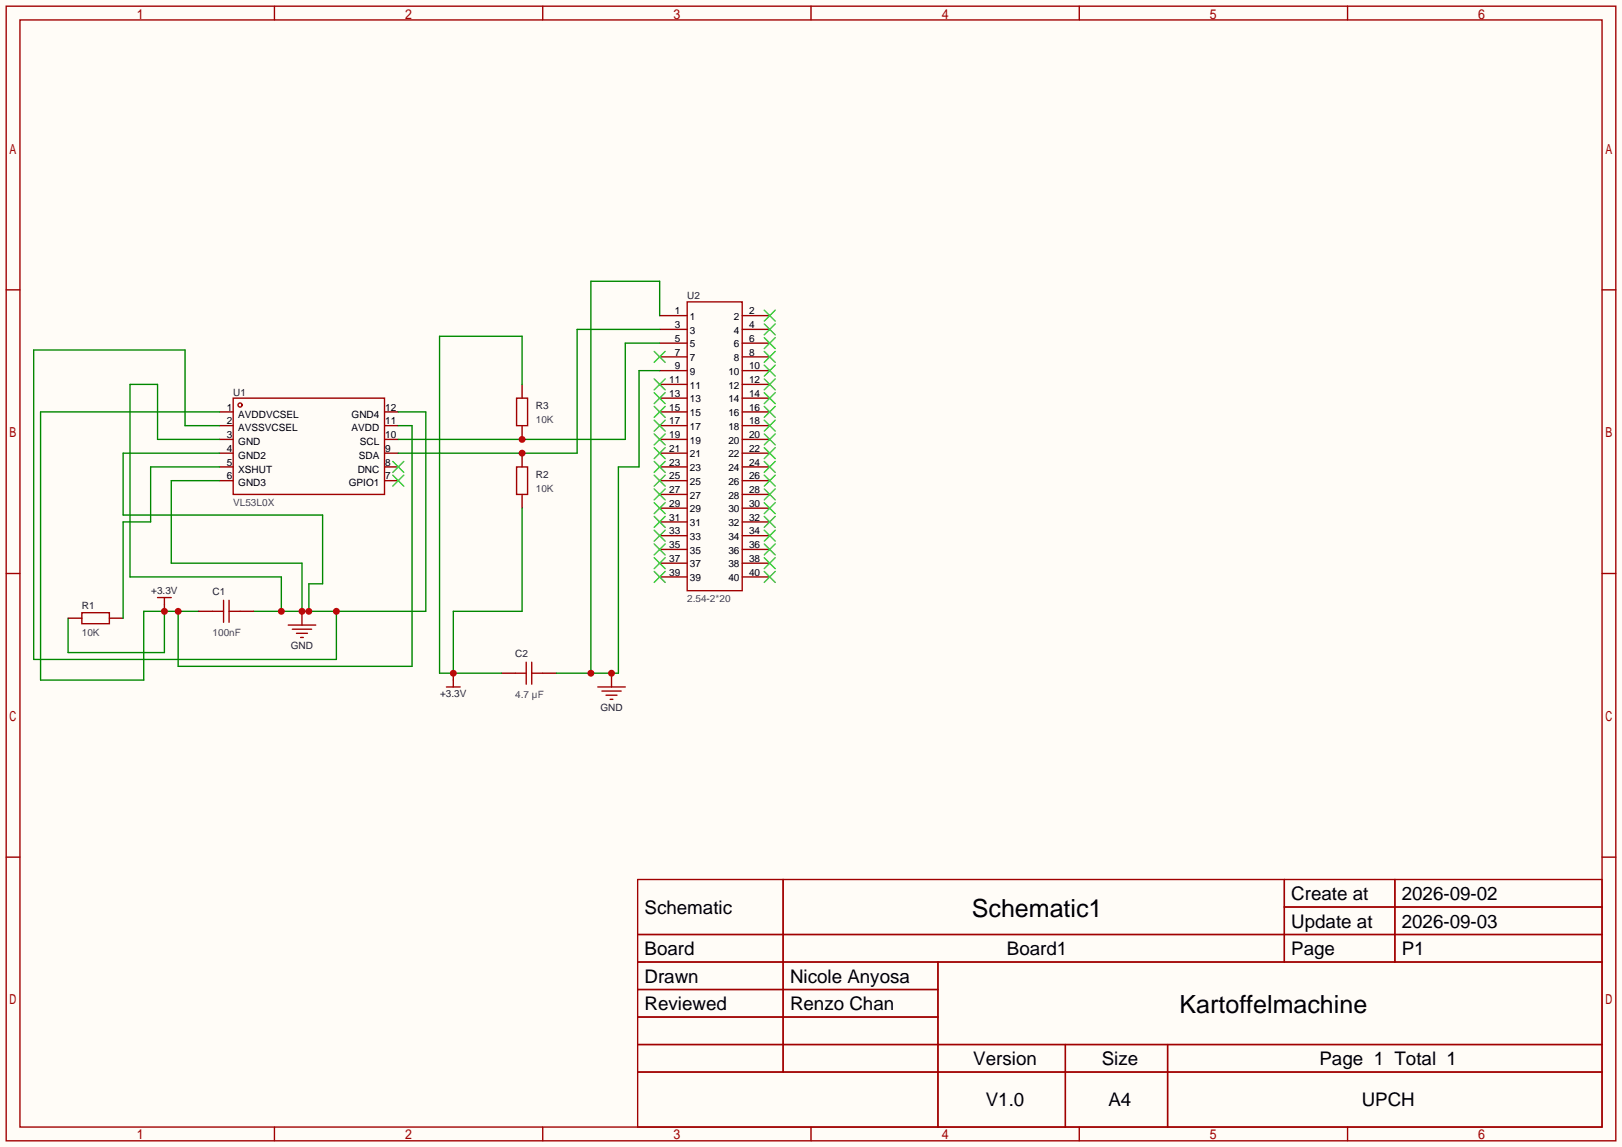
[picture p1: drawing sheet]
<svg xmlns="http://www.w3.org/2000/svg" width="299mm" height="212mm" viewBox="0 0 299 212" stroke-linecap="round" stroke-linejoin="round" font-family="sans-serif">
<path d="M0 0h299.5v211.8h-299.5z" fill="#fffcf7"/>
<g fill="none" stroke="#a10000" stroke-width=".25">
<path d="M1.1 1.1h297.2v209.6h-297.2zM3.7 3.7h292.1v204.5h-292.1zM50.7 1.1v2.6M100.2 1.1v2.6M149.7 1.1v2.6M199.3 1.1v2.6M248.8 1.1v2.6M1.1 53.5h2.6M126.9 55.8h10.1v53.3h-10.1zM295.8 53.5h2.5M43.1 73.5h27.9v17.8h-27.9zM1.1 105.9h2.6"/>
<path d="M53.2 115.4h5.1M54 116.2h3.5M54.7 117h2.1M55.5 117.7h.5M295.8 105.9h2.5M110.4 126.9h5M111.1 127.6h3.6M111.9 128.4h2M112.6 129.2h.6M1.1 158.3h2.6M295.8 158.3h2.5M117.7 162.4h178.1v45.8h-178.1z"/>
<path d="M117.7 172.6h178.1M117.7 177.7h178.1M144.6 162.4v35.6M173.2 177.7v30.5M237.1 162.4v15.3M237.1 167.5h58.7M257.5 162.4v15.3M117.7 182.8h55.5M117.7 192.9h178.1M117.7 187.8h55.5M117.7 198h178.1M196.7 192.9v15.3"/>
<path d="M215.6 192.9v15.3M50.7 208.2v2.5M100.2 208.2v2.5M149.7 208.2v2.5M199.3 208.2v2.5M248.8 208.2v2.5"/>
<circle cx="44.3" cy="74.8" r=".38"/>
</g>
<g fill="none" stroke="#870000" stroke-width=".25">
<path d="M121.8 58.3h5.1M137 58.3h5.1M40.5 76.1h2.6M40.5 78.6h2.6M71 76.1h2.5M71 78.6h2.5M121.8 76.1h5.1M121.8 78.6h5.1M121.8 73.5h5.1M121.8 71h5.1M121.8 68.5h5.1M121.8 65.9h5.1"/>
<path d="M121.8 63.4h5.1M121.8 60.8h5.1M137 76.1h5.1M137 78.6h5.1M137 73.5h5.1M137 71h5.1M137 68.5h5.1M137 65.9h5.1M137 63.4h5.1M137 60.8h5.1M40.5 81.2h2.6M40.5 83.7h2.6"/>
<path d="M40.5 86.2h2.6M40.5 88.8h2.6M71 81.2h2.5M71 83.7h2.5M71 86.2h2.5M71 88.8h2.5M121.8 81.2h5.1M121.8 83.7h5.1M121.8 86.2h5.1M121.8 88.8h5.1M121.8 98.9h5.1M121.8 96.4h5.1"/>
<path d="M121.8 93.9h5.1M121.8 91.3h5.1M137 81.2h5.1M137 83.7h5.1M137 86.2h5.1M137 88.8h5.1M137 98.9h5.1M137 96.4h5.1M137 93.9h5.1M137 91.3h5.1M55.8 112.9v2.5M121.8 106.6h5.1"/>
<path d="M121.8 104h5.1M121.8 101.5h5.1M137 106.6h5.1M137 104h5.1M137 101.5h5.1M112.9 124.3v2.6"/>
</g>
<g fill="none" stroke="#3c3" stroke-width=".25">
<path d="M141.1 59.8l2 2M141.1 57.3l2 2M143.1 59.8l-2 2M143.1 57.3l-2 2M120.8 77.6l2 2M120.8 75.1l2 2M120.8 72.5l2 2M120.8 70l2 2M120.8 64.9l2 2M122.8 77.6l-2 2M122.8 75.1l-2 2M122.8 72.5l-2 2"/>
<path d="M122.8 70l-2 2M122.8 64.9l-2 2M141.1 77.6l2 2M141.1 75.1l2 2M141.1 72.5l2 2M141.1 70l2 2M141.1 67.4l2 2.1M141.1 64.9l2 2M141.1 62.4l2 2M143.1 77.6l-2 2M143.1 75.1l-2 2M143.1 72.5l-2 2"/>
<path d="M143.1 70l-2 2M143.1 67.4l-2 2.1M143.1 64.9l-2 2M143.1 62.4l-2 2M72.5 87.8l2 2M72.5 85.2l2 2M74.5 87.8l-2 2M74.5 85.2l-2 2M120.8 97.9l2 2M120.8 95.4l2 2M120.8 92.8l2 2.1M120.8 90.3l2 2"/>
<path d="M120.8 87.8l2 2M120.8 85.2l2 2M120.8 82.7l2 2M120.8 80.1l2 2.1M122.8 97.9l-2 2M122.8 95.4l-2 2M122.8 92.8l-2 2.1M122.8 90.3l-2 2M122.8 87.8l-2 2M122.8 85.2l-2 2M122.8 82.7l-2 2M122.8 80.1l-2 2.1"/>
<path d="M141.1 97.9l2 2M141.1 95.4l2 2M141.1 92.8l2 2.1M141.1 90.3l2 2M141.1 87.8l2 2M141.1 85.2l2 2M141.1 82.7l2 2M141.1 80.1l2 2.1M143.1 85.2l-2 2M143.1 82.7l-2 2M143.1 97.9l-2 2M143.1 95.4l-2 2"/>
<path d="M143.1 92.8l-2 2.1M143.1 90.3l-2 2M143.1 87.8l-2 2M143.1 80.1l-2 2.1M120.8 105.5l2 2.1M120.8 103l2 2M120.8 100.5l2 2M122.8 105.5l-2 2.1M122.8 103l-2 2M122.8 100.5l-2 2M141.1 105.5l2 2.1M141.1 103l2 2"/>
<path d="M141.1 100.5l2 2M143.1 105.5l-2 2.1M143.1 103l-2 2M143.1 100.5l-2 2"/>
</g>
<path d="M40.5 78.6h-6.3v-14h-28v57.2h55.9v-8.9M73.5 76.1h5.1v36.8h-31.7M40.5 81.2h-11.4v-10.2h-5.1v35.6h27.9v6.3M40.5 83.7h-17.8v11.4h36.9v12.7h-2.6v5.1M40.5 88.8h-8.9v15.2h24.2v8.9" fill="none" stroke="#008700" stroke-width=".25"/>
<g fill="#c00">
<circle cx="55.8" cy="112.9" r=".63"/>
<circle cx="51.9" cy="112.9" r=".63"/>
<circle cx="57" cy="112.9" r=".63"/>
<circle cx="62.1" cy="112.9" r=".63"/>
</g>
<path d="M30.4 111.6v1.3M83.7 124.3v1.3" fill="none" stroke="#870000" stroke-width=".25"/>
<path d="M29.1 110.4h2.5M30.4 110.4v1.2M82.4 126.9h2.6M83.7 125.6v1.3" fill="none" stroke="#a10000" stroke-width=".25"/>
<path d="M40.5 76.1h-33v49.5h19v-12.7h10.2M73.5 78.6h2.6v44.5h-43.2v-10.2M30.4 112.9v7.6h-17.8v-6.3" fill="none" stroke="#008700" stroke-width=".25"/>
<g fill="#c00">
<circle cx="30.4" cy="112.9" r=".63"/>
<circle cx="32.9" cy="112.9" r=".63"/>
</g>
<path d="M95.4 73.5h2v5.1h-2zM95.4 86.2h2v5.1h-2zM15.1 113.2h5.1v2h-5.1z" fill="none" stroke="#a10000" stroke-width=".25"/>
<path d="M96.4 71v2.5M96.4 78.6v2.6M96.4 83.7v2.5M96.4 91.3v2.6M12.6 114.2h2.5M20.2 114.2h2.5" fill="none" stroke="#870000" stroke-width=".25"/>
<path d="M121.8 60.8h-15.2v22.9h-33.1M40.5 86.2h-12.7v10.2h-5.1v17.8" fill="none" stroke="#008700" stroke-width=".25"/>
<circle cx="96.4" cy="83.7" r=".63" fill="#c00"/>
<path d="M121.8 63.4h-6.4v17.8h-41.9" fill="none" stroke="#008700" stroke-width=".25"/>
<circle cx="96.4" cy="81.2" r=".63" fill="#c00"/>
<path d="M36.7 112.9h2.5M44.3 112.9h2.6M92.6 124.3h2.5M100.2 124.3h2.5" fill="none" stroke="#870000" stroke-width=".25"/>
<path d="M39.2 112.9h2.1M41.3 110.9v4M42.3 110.9v4M42.3 112.9h2M95.1 124.3h2.1M97.2 122.3v4.1M98.2 122.3v4.1M98.2 124.3h2" fill="none" stroke="#a10000" stroke-width=".25"/>
<path d="M96.4 71v-8.9h-15.2v62.2h11.4M96.4 93.9v19h-12.7v11.4" fill="none" stroke="#008700" stroke-width=".25"/>
<circle cx="83.7" cy="124.3" r=".63" fill="#c00"/>
<path d="M121.8 58.3v-6.4h-12.7v72.4M121.8 68.5h-3.8v17.7h-3.8v38.1h-11.5" fill="none" stroke="#008700" stroke-width=".25"/>
<g fill="#c00">
<circle cx="109.1" cy="124.3" r=".63"/>
<circle cx="112.9" cy="124.3" r=".63"/>
</g>
<g font-size="4.6">
<text x="179.4" y="169.4">Schematic1</text>
<text x="217.8" y="187.1">Kartoffelmachine</text>
</g>
<g font-size="3.5">
<text x="238.4" y="166.2">Create at</text>
<text x="258.8" y="166.2">2026-09-02</text>
<text x="119" y="168.8">Schematic</text>
<text x="238.4" y="171.3">Update at</text>
<text x="258.8" y="171.3">2026-09-03</text>
<text x="119" y="176.4">Board</text>
<text x="185.9" y="176.4">Board1</text>
<text x="238.4" y="176.4">Page</text>
<text x="258.8" y="176.4">P1</text>
<text x="119" y="181.5">Drawn</text>
<text x="145.9" y="181.5">Nicole Anyosa</text>
<text x="119" y="186.6">Reviewed</text>
<text x="145.9" y="186.6">Renzo Chan</text>
<text x="179.7" y="196.7">Version</text>
<text x="203.4" y="196.7">Size</text>
<text x="243.6" y="196.7">Page 1 Total 1</text>
<text x="182" y="204.3">V1.0</text>
<text x="204.7" y="204.3">A4</text>
<text x="251.4" y="204.3">UPCH</text>
</g>
<g font-size="1.8">
<text x="124.6" y="58.1">1</text>
<text x="127.4" y="59.1">1</text>
<text x="135.5" y="59.1">2</text>
<text x="138.3" y="58.1">2</text>
<text x="124.6" y="65.7">7</text>
<text x="124.6" y="63.1">5</text>
<text x="124.6" y="60.6">3</text>
<text x="127.4" y="64.2">5</text>
<text x="127.4" y="61.6">3</text>
<text x="135.5" y="64.2">6</text>
<text x="135.5" y="61.6">4</text>
<text x="138.3" y="65.7">8</text>
<text x="138.3" y="63.1">6</text>
<text x="138.3" y="60.6">4</text>
<text x="123.5" y="70.8">11</text>
<text x="124.6" y="68.2">9</text>
<text x="127.4" y="71.8">11</text>
<text x="127.4" y="69.2">9</text>
<text x="127.4" y="66.7">7</text>
<text x="134.5" y="71.8">12</text>
<text x="134.5" y="69.2">10</text>
<text x="135.5" y="66.7">8</text>
<text x="138.3" y="70.8">12</text>
<text x="138.3" y="68.2">10</text>
<text x="41.9" y="75.8">1</text>
<text x="44" y="77.1">AVDDVCSEL</text>
<text x="64.9" y="77.1">GND4</text>
<text x="71.1" y="75.8">12</text>
<text x="123.5" y="75.8">15</text>
<text x="123.5" y="73.3">13</text>
<text x="127.4" y="76.9">15</text>
<text x="127.4" y="74.3">13</text>
<text x="134.5" y="76.9">16</text>
<text x="134.5" y="74.3">14</text>
<text x="138.3" y="75.8">16</text>
<text x="138.3" y="73.3">14</text>
<text x="41.9" y="78.4">2</text>
<text x="41.9" y="80.9">3</text>
<text x="41.9" y="83.5">4</text>
<text x="44" y="79.7">AVSSVCSEL</text>
<text x="44" y="82.2">GND</text>
<text x="64.9" y="79.7">AVDD</text>
<text x="66.5" y="82.2">SCL</text>
<text x="71.1" y="83.5">9</text>
<text x="71.1" y="80.9">10</text>
<text x="71.1" y="78.4">11</text>
<text x="123.5" y="83.5">21</text>
<text x="123.5" y="80.9">19</text>
<text x="123.5" y="78.4">17</text>
<text x="127.4" y="81.9">19</text>
<text x="127.4" y="79.4">17</text>
<text x="134.5" y="81.9">20</text>
<text x="134.5" y="79.4">18</text>
<text x="138.3" y="83.5">22</text>
<text x="138.3" y="80.9">20</text>
<text x="138.3" y="78.4">18</text>
<text x="41.9" y="86">5</text>
<text x="41.9" y="88.5">6</text>
<text x="44" y="84.7">GND2</text>
<text x="44" y="87.3">XSHUT</text>
<text x="44" y="89.8">GND3</text>
<text x="64.4" y="89.8">GPIO1</text>
<text x="66.1" y="87.3">DNC</text>
<text x="66.3" y="84.7">SDA</text>
<text x="71.1" y="88.5">7</text>
<text x="71.1" y="86">8</text>
<text x="123.5" y="88.5">25</text>
<text x="123.5" y="86">23</text>
<text x="127.4" y="89.6">25</text>
<text x="127.4" y="87">23</text>
<text x="127.4" y="84.5">21</text>
<text x="134.5" y="89.6">26</text>
<text x="134.5" y="87">24</text>
<text x="134.5" y="84.5">22</text>
<text x="138.3" y="88.5">26</text>
<text x="138.3" y="86">24</text>
<text x="123.5" y="93.6">29</text>
<text x="123.5" y="91.1">27</text>
<text x="127.4" y="94.6">29</text>
<text x="127.4" y="92.1">27</text>
<text x="134.5" y="94.6">30</text>
<text x="134.5" y="92.1">28</text>
<text x="138.3" y="93.6">30</text>
<text x="138.3" y="91.1">28</text>
<text x="123.5" y="101.2">35</text>
<text x="123.5" y="98.7">33</text>
<text x="123.5" y="96.2">31</text>
<text x="127.4" y="99.7">33</text>
<text x="127.4" y="97.2">31</text>
<text x="134.5" y="99.7">34</text>
<text x="134.5" y="97.2">32</text>
<text x="138.3" y="101.2">36</text>
<text x="138.3" y="98.7">34</text>
<text x="138.3" y="96.2">32</text>
<text x="123.5" y="106.3">39</text>
<text x="123.5" y="103.8">37</text>
<text x="127.4" y="107.3">39</text>
<text x="127.4" y="104.8">37</text>
<text x="127.4" y="102.3">35</text>
<text x="134.5" y="107.3">40</text>
<text x="134.5" y="104.8">38</text>
<text x="134.5" y="102.3">36</text>
<text x="138.3" y="106.3">40</text>
<text x="138.3" y="103.8">38</text>
</g>
<g font-size="1.8" fill="#000080">
<text x="126.9" y="55.3">U2</text>
<text x="43.1" y="73.1">U1</text>
<text x="98.9" y="75.6">R3</text>
<text x="98.9" y="88.3">R2</text>
<text x="15.1" y="112.4">R1</text>
<text x="27.9" y="109.6">+3.3V</text>
<text x="39.2" y="109.9">C1</text>
<text x="53.7" y="119.8">GND</text>
<text x="95.1" y="121.3">C2</text>
<text x="81.3" y="128.7">+3.3V</text>
<text x="110.8" y="131.2">GND</text>
</g>
<g font-size="1.8" fill="#00f">
<text x="98.9" y="78.2">10K</text>
<text x="43.1" y="93.4">VL53L0X</text>
<text x="98.9" y="90.9">10K</text>
<text x="126.9" y="111.2">2.54-2*20</text>
<text x="15.1" y="117.5">10K</text>
<text x="39.2" y="117.5">100nF</text>
<text x="95.1" y="129">4.7 µF</text>
</g>
</svg>
